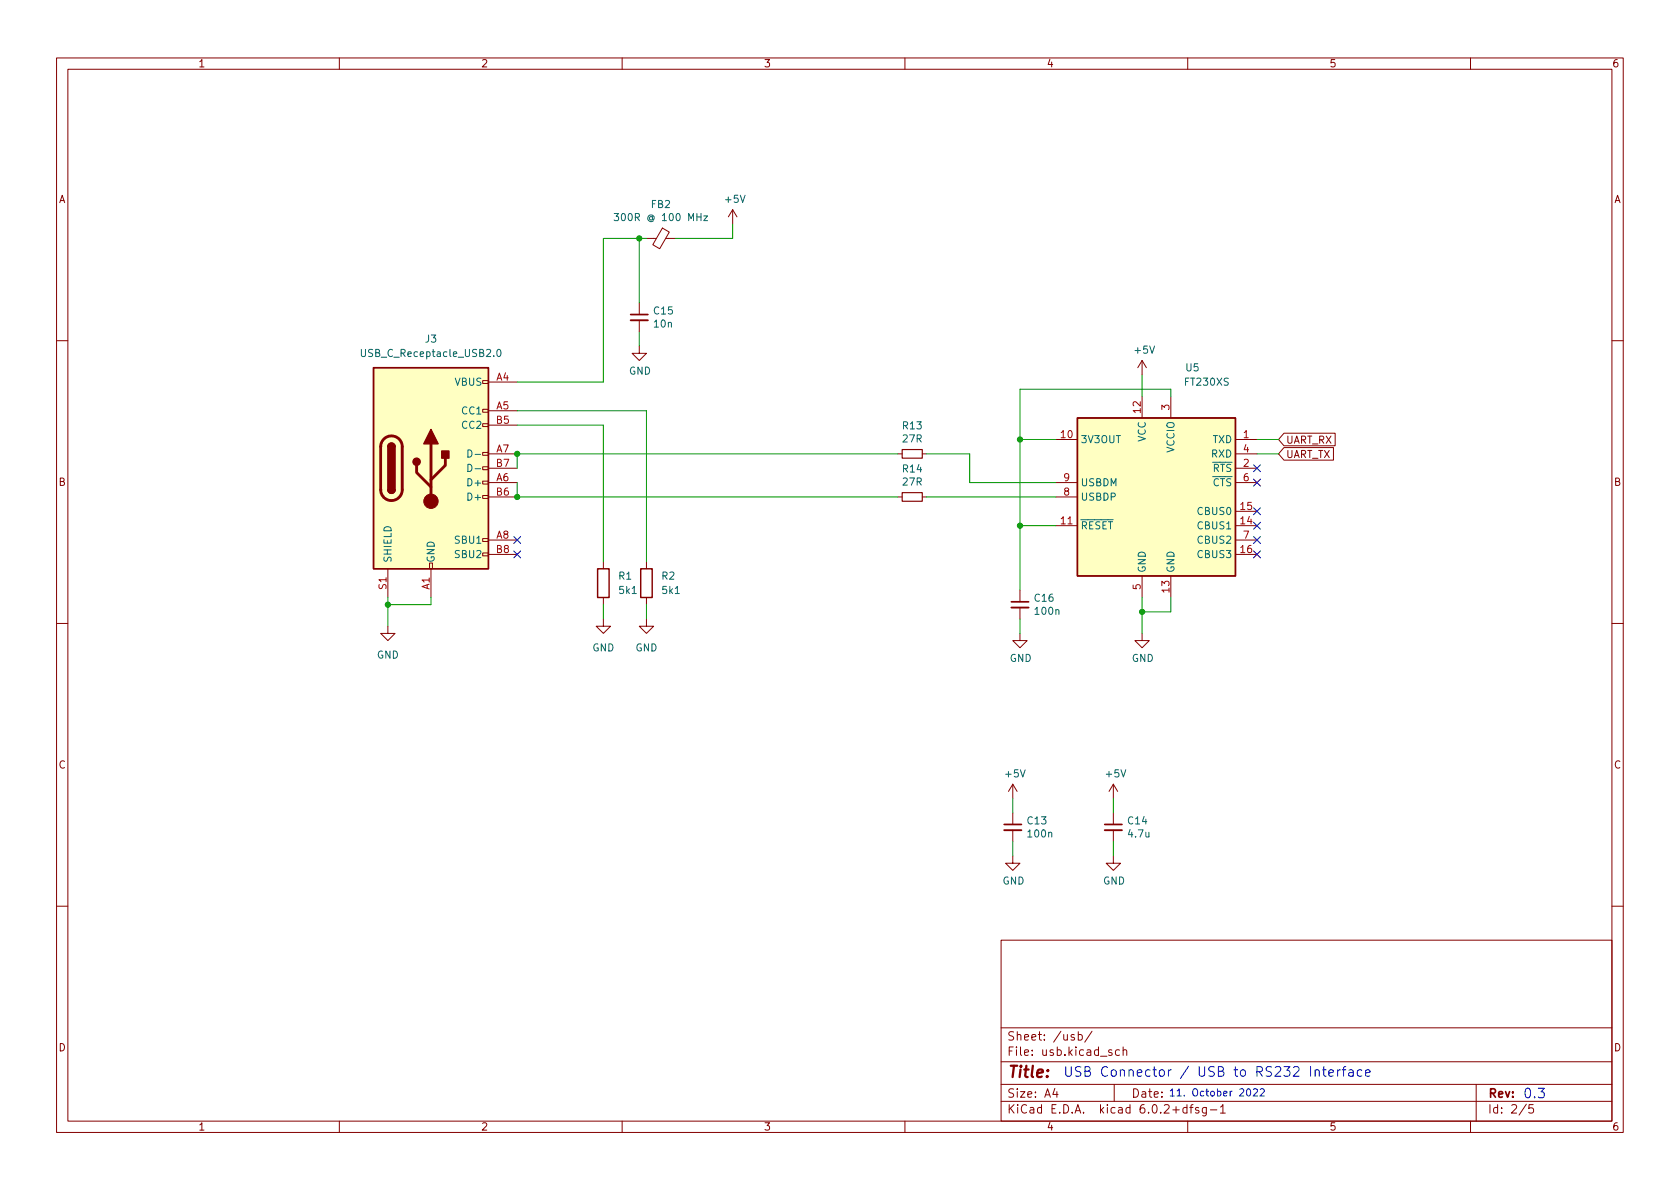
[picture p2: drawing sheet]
<svg xmlns="http://www.w3.org/2000/svg" width="297mm" height="210mm" viewBox="0 0 297 210" stroke-linecap="round" stroke-linejoin="round" font-family="sans-serif">
<g fill="none" stroke="#840000" stroke-width=".18">
<path d="M10 10.2h277v190.1h-277zM12 12.2h273v186.1h-273zM60 10.2v2M110 10.2v2M160 10.2v2M210 10.2v2M260 10.2v2M129.5 37.1l-.7 1.2M129.5 37.1v2.5M129.5 37.1l.8 1.2M113 53.6v2M113 56.6v2.1"/>
<path d="M114.3 42.2h1.8M117.1 40.3l1.2 .7-1.7 3-1.2-.7zM117.7 42.2h1.7M10 60.2h2M85.3 74.9h1.1v.5h-1.1zM85.3 72.4h1.1v.5h-1.1zM85.3 67.3h1.1v.5h-1.1zM86.4 67.6h5M86.4 72.6h5M86.4 75.2h5M113 61.2v1.3h1.3l-1.3 1.2-1.2-1.2h1.2M186.7 77.7h3.8"/>
<path d="M201.9 63.7l-.7 1.3M201.9 63.7v2.6M201.9 70.1v3.8M201.9 63.7l.8 1.3M207 70.1v3.8M218.4 77.7h3.8M227 76.6h9.1v2.2h-9.1l-.9-1.1zM227 79.1h8.8v2.3h-8.8l-.9-1.1zM285 60.2h2M75.9 99.6h.6v1h-.6zM85.3 97.8h1.1v.5h-1.1zM85.3 95.2h1.1v.6h-1.1z"/>
<path d="M85.3 87.6h1.1v.5h-1.1zM85.3 85.1h1.1v.5h-1.1zM85.3 82.5h1.1v.6h-1.1zM85.3 80h1.1v.5h-1.1zM86.4 87.9h5M86.4 98h5M86.4 82.8h5M86.4 80.3h5M86.4 85.3h5M86.4 95.5h5M106.7 99.3v1.3M114.3 99.3v1.3"/>
<path d="M158.7 87.9h.8M158.7 80.3h.8M163.1 87.9h.7M163.1 80.3h.7M186.7 87.9h3.8M186.7 93h3.8M186.7 85.3h3.8M218.4 93h3.8M218.4 90.4h3.8M218.4 98h3.8M218.4 82.8h3.8M218.4 80.3h3.8"/>
<path d="M218.4 85.3h3.8M218.4 95.5h3.8M10 110.2h2M68.6 110.7v1.3h1.2l-1.2 1.3-1.3-1.3h1.3M68.6 100.6v5.1M76.2 100.6v5.1M106.7 109.5v1.2h1.2l-1.2 1.3-1.3-1.3h1.3M106.7 105.7v1.2M114.3 109.5v1.2h1.3l-1.3 1.3-1.3-1.3h1.3M114.3 105.7v1.2M180.3 112v1.3h1.3l-1.3 1.2-1.2-1.2h1.2M180.3 104.4v2"/>
<path d="M180.3 107.4v2.1M201.9 112v1.3h1.3l-1.3 1.2-1.2-1.2h1.2M201.9 101.8v3.9M207 101.8v3.9M285 110.2h2M179.1 138.7l-.8 1.2M179.1 138.7v2.5M179.1 138.7l.7 1.2M196.8 138.7l-.7 1.2M196.8 138.7v2.5M196.8 138.7l.8 1.2M179.1 151.4v1.2h1.2l-1.2 1.3-1.3-1.3h1.3"/>
<path d="M179.1 143.8v2M179.1 146.8v2M196.8 151.4v1.2h1.3l-1.3 1.3-1.2-1.3h1.2M196.8 143.8v2M196.8 146.8v2M10 160.2h2M177 166.3h108v32h-108zM285 160.2h2M60 198.3v2M110 198.3v2M160 198.3v2M177 194.8h108"/>
<path d="M177 191.8h108M177 187.8h108M177 181.8h108M186.5 192.5l-.4 1h1M186.9 193v1M189.9 183l-.3-.1-.2 .2v.3l.5 .1v.4h-.5M190.6 183l.5-.1 .3 .3v.4l-.2 .3h-.6M190.6 182.4v1.5M193.1 182.4l-1.3 1.9M196.6 185.7l-.4-.1-.2 .2 .1 .3 .5 .1v.4h-.6M197 191.8v3M197.9 185.7l-.4-.1-.3 .3v.4l.2 .3h.5"/>
<path d="M198.6 185.8l.2-.2 .3 .1 .1 .9M198.6 185.1v1.5M209.9 195.9l-.5-.1-.3 .3v.4l.2 .3h.6M209.9 195.3v1.5M210 198.3v2M210.4 195.8h.5M210.9 195.3l-.3 .2v1.3M211.9 195.9l-.3-.1-.2 .2v.3l.5 .1v.4h-.5M213.3 195.8v1.2l-.3 .3h-.4M213.3 195.9l-.4-.1-.3 .3v.4l.1 .3h.6M214 196.3h1.1M215.8 195.8l.4-.5v1.5"/>
<path d="M215.8 196.8h.8M260 198.3v2M261 191.8v6.5M269.9 195.3l-1.3 1.9M271.1 195.3h-.7l-.1 .7 .2-.1 .5 .1 .2 .2-.1 .5-.2 .1-.6-.1"/>
</g>
<path d="M108.6 37.8h.8l-.5 .4 .4 .2v.5l-.2 .1-.5-.1M124.4 38.2h.7l-.7 .8h.7M63.9 61.8v1l.2 .3h.3l.2-.3v-1M82.7 79.6a.64 .64 0 0 1 .8 .6 .64 .64 0 0 1-.8 .6zM88 61.9l.1-.1a.68 .68 0 0 1 .5 .6 .68 .68 0 0 1-.5 .7l-.1-.2-.2-.3zM82.7 82.1a.64 .64 0 0 1 .8 .6 .64 .64 0 0 1-.8 .7zM84 80.3h1M84 82.9h1" fill="none" stroke="#006464" stroke-width=".18"/>
<path d="M111.5 56.6h3.1M178.8 107.4h3.1M177.5 146.8h3.1M195.3 146.8h3.1" fill="none" stroke="#840000" stroke-width=".33"/>
<path d="M111.5 55.6h3.1M178.8 106.4h3.1M177.5 145.8h3.1M195.3 145.8h3.1" fill="none" stroke="#840000" stroke-width=".3"/>
<path d="M159.5 79.5h3.6v1.5h-3.6zM159.5 87.1h3.6v1.5h-3.6z" fill="none" stroke="#840000" stroke-width=".2"/>
<g fill="#ffffc2" stroke="#ffffc2" stroke-width=".18">
<path d="M190.5 73.9h27.9v27.9h-27.9z"/>
<path d="M66 65h20.4v35.6h-20.4z"/>
</g>
<path d="M66 65h20.4v35.6h-20.4zM68.6 79a.64 .64 0 0 1 .6-.6 .64 .64 0 0 1 .6 .6M190.5 73.9h27.9v27.9h-27.9zM68.6 86.6a.64 .64 0 0 0 .6 .6 .64 .64 0 0 0 .6-.6M105.7 100.6h2v5.1h-2zM113.3 100.6h2v5.1h-2z" fill="none" stroke="#840000" stroke-width=".25"/>
<path d="M67.9 77.6a1.91 1.91 0 0 1 2-.4 1.91 1.91 0 0 1 1.2 1.8v7.6a1.91 1.91 0 0 1-1.9 1.9 1.91 1.91 0 0 1-1.9-1.9v-7.8l.2-.6zM76.2 78.5v10.1M73.7 82.3v1.3l2.5 2.5M78.7 81v1.3l-2.5 2.5" fill="none" stroke="#840000" stroke-width=".51"/>
<g fill="#840000" stroke="#840000" stroke-width=".25">
<path d="M68.6 86.6h1.2a.64 .64 0 0 1-.6 .6 .64 .64 0 0 1-.6-.6z"/>
<path d="M68.6 79h1.2v7.6h-1.2z"/>
<path d="M68.8 78.5a.64 .64 0 0 1 .7-.1 .64 .64 0 0 1 .3 .6h-1.2z"/>
<path d="M76.2 75.9l1.3 2.6h-2.6z"/>
<path d="M78.1 79.8h1.3v1.2h-1.3z"/>
<circle cx="73.7" cy="81.7" r=".63"/>
</g>
<circle cx="76.2" cy="88.6" r="1.27" fill="#840000" stroke="#840000" stroke-width=".18"/>
<g fill="none" stroke="#0000c2" stroke-width=".18">
<path d="M220.5 192.7l.2-.2a.68 .68 0 0 1 .4 .7 .68 .68 0 0 1-.4 .6l-.2-.1-.1-.4zM221.6 192.7l.5-.2 .2 .4-.8 .9h.8M222.8 192.7l.5-.2 .2 .4-.7 .9h.7M232.5 189.3a.42 .42 0 0 1 .8 .1v.9M232.5 189.2v1.1M233.8 189.2h.7M234.1 188.6v1.5v.1l.4 .1M235 189.8l.8-.2-.1-.3-.5-.1-.2 .2v.8h.7M236.5 189.2v1.1M237 189.2l-.3 .1-.2 .2M237.3 189.2h.7M238 188.6l-.4 .1v.2v1.4"/>
<path d="M238.5 189.3h.7l.1 1M239.3 189.6l-.6 .1a.33 .33 0 0 0-.3 .3 .33 .33 0 0 0 .3 .3l.6-.1M240.8 189.3l-.5-.1-.3 .3v.5l.1 .2h.7M241.4 189.8l.9-.2-.1-.3-.5-.1-.3 .2 .1 .8h.7"/>
</g>
<g fill="none" stroke="#009600" stroke-width=".18">
<path d="M129.5 39.6v2.6h-10.1M113 42.2v11.4M113 58.7v2.5M114.3 42.2h-7.6v25.4h-15.3M91.4 75.2h15.3v24.1M91.4 72.6h22.9v26.7M180.3 77.7h6.4M201.9 66.3v3.8M207 70.1v-1.3h-26.7v35.6M222.2 77.7h3.9M91.4 85.3v2.6h67.3M158.7 80.3h-67.3v2.5"/>
<path d="M163.8 80.3h7.6v5h15.3M163.8 87.9h22.9M180.3 93h6.4M222.2 80.3h3.9M68.6 105.7v5M76.2 105.7v1.2h-7.6M106.7 106.9v2.6M114.3 106.9v2.6M180.3 109.5v2.5M201.9 105.7v6.3M207 105.7v2.5h-5.1M179.1 141.2v2.6"/>
<path d="M179.1 148.8v2.6M196.8 141.2v2.6M196.8 148.8v2.6"/>
</g>
<g fill="none" stroke="#000084" stroke-width=".18">
<path d="M90.8 97.4l1.2 1.2M90.8 94.9l1.2 1.2M92 97.4l-1.2 1.2M92 94.9l-1.2 1.2M221.6 84.7l1.3 1.2M221.6 82.2l1.3 1.2M221.6 92.3l1.3 1.3M221.6 97.4l1.3 1.2M221.6 94.9l1.3 1.2M221.6 89.8l1.3 1.2M222.9 84.7l-1.3 1.2M222.9 82.2l-1.3 1.2"/>
<path d="M222.9 92.3l-1.3 1.3M222.9 97.4l-1.3 1.2M222.9 94.9l-1.3 1.2M222.9 89.8l-1.3 1.2"/>
</g>
<g fill="#009600" stroke="#009600" stroke-width=".18">
<circle cx="180.3" cy="77.7" r=".46"/>
<circle cx="180.3" cy="93" r=".46"/>
<circle cx="91.4" cy="87.9" r=".46"/>
<circle cx="68.6" cy="106.9" r=".46"/>
<circle cx="91.4" cy="80.3" r=".46"/>
<circle cx="113" cy="42.2" r=".46"/>
<circle cx="201.9" cy="108.2" r=".46"/>
</g>
<text font-size="2.8" fill="#840000" x="178" y="190.6">Title:</text>
<g font-size="2.4" fill="#0000c2">
<text x="188" y="190.4">USB Connector / USB to RS232 Interface</text>
<text x="269.2" y="194.2">0.3</text>
</g>
<g font-size="2.1" fill="#840000">
<text x="178" y="184">Sheet: /usb/</text>
<text x="178" y="186.7">File: usb.kicad_sch</text>
<text x="178" y="196.9">KiCad E.D.A. kicad 6.0.2+dfsg-1</text>
<text x="178" y="194.1">Size: A4</text>
<text x="200" y="194.1">Date:</text>
<text x="263" y="194.1">Rev:</text>
<text x="263" y="196.9">Id: 2/5</text>
</g>
<g font-size="1.8" fill="#840000">
<text x="35" y="11.9">1</text>
<text x="85" y="11.9">2</text>
<text x="135" y="11.9">3</text>
<text x="185" y="11.9">4</text>
<text x="235" y="11.9">5</text>
<text x="285" y="11.9">6</text>
<text x="10.3" y="35.9">A</text>
<text x="285.3" y="35.9">A</text>
<text x="227.3" y="78.4">UART_RX</text>
<text x="227.3" y="81">UART_TX</text>
<text x="10.3" y="85.9">B</text>
<text x="285.3" y="85.9">B</text>
<text x="10.3" y="135.9">C</text>
<text x="285.3" y="135.9">C</text>
<text x="10.3" y="185.9">D</text>
<text x="285.3" y="185.9">D</text>
<text x="35" y="199.9">1</text>
<text x="85" y="199.9">2</text>
<text x="135" y="199.9">3</text>
<text x="185" y="199.9">4</text>
<text x="235" y="199.9">5</text>
<text x="285" y="199.9">6</text>
</g>
<g font-size="1.8" fill="#006464">
<text x="128.3" y="35.9">+5V</text>
<text x="109.8" y="39.1">300R @ 100 MHz</text>
<text x="115.2" y="36.8">FB2</text>
<text x="115.7" y="55.6">C15</text>
<text x="115.7" y="57.9">10n</text>
<text x="64.5" y="63.1">USB_C_Receptacle_USB2.0</text>
<text x="75.2" y="60.6">J3</text>
<text x="200.7" y="62.5">+5V</text>
<text x="209.7" y="65.7">U5</text>
<text x="80.4" y="68.2">VBUS</text>
<text x="111.2" y="66.2">GND</text>
<text x="209.6" y="68.2">FT230XS</text>
<text x="81.8" y="73.3">CC1</text>
<text x="81.8" y="75.8">CC2</text>
<text x="159.7" y="75.9">R13</text>
<text x="159.7" y="83.5">R14</text>
<text x="159.7" y="78.2">27R</text>
<text x="191" y="78.4">3V3OUT</text>
<text x="202.6" y="78.2" transform="rotate(-90 202.6 78.2)">VCC</text>
<text x="207.6" y="80" transform="rotate(-90 207.6 80)">VCCIO</text>
<text x="213" y="83.4">~{RTS}</text>
<text x="214.2" y="80.9">RXD</text>
<text x="214.4" y="78.4">TXD</text>
<text x="83" y="86">D+</text>
<text x="83" y="88.5">D+</text>
<text x="159.7" y="85.8">27R</text>
<text x="191" y="88.5">USBDP</text>
<text x="191" y="86">USBDM</text>
<text x="213" y="86">~{CTS}</text>
<text x="191" y="93.6">~{RESET}</text>
<text x="211.9" y="93.6">CBUS1</text>
<text x="211.9" y="91.1">CBUS0</text>
<text x="69.2" y="99.6" transform="rotate(-90 69.2 99.6)">SHIELD</text>
<text x="76.8" y="99.6" transform="rotate(-90 76.8 99.6)">GND</text>
<text x="80.6" y="96.1">SBU1</text>
<text x="80.6" y="98.7">SBU2</text>
<text x="202.6" y="101.3" transform="rotate(-90 202.6 101.3)">GND</text>
<text x="207.6" y="101.3" transform="rotate(-90 207.6 101.3)">GND</text>
<text x="211.9" y="98.7">CBUS3</text>
<text x="211.9" y="96.1">CBUS2</text>
<text x="109.4" y="102.5">R1</text>
<text x="109.5" y="105">5k1</text>
<text x="117" y="102.5">R2</text>
<text x="117.2" y="105">5k1</text>
<text x="183" y="106.4">C16</text>
<text x="183.1" y="108.7">100n</text>
<text x="66.6" y="116.5">GND</text>
<text x="104.7" y="115.2">GND</text>
<text x="112.3" y="115.2">GND</text>
<text x="178.5" y="117">GND</text>
<text x="200.1" y="117">GND</text>
<text x="177.9" y="137.5">+5V</text>
<text x="195.6" y="137.5">+5V</text>
<text x="181.7" y="145.8">C13</text>
<text x="181.9" y="148.1">100n</text>
<text x="199.5" y="145.8">C14</text>
<text x="199.6" y="148.1">4.7u</text>
<text x="177.2" y="156.4">GND</text>
<text x="195" y="156.4">GND</text>
</g>
<g font-size="1.8" fill="#a90000">
<text x="87.8" y="67.3">A4</text>
<text x="87.8" y="72.4">A5</text>
<text x="87.8" y="74.9">B5</text>
<text x="187.6" y="77.5">10</text>
<text x="201.7" y="73" transform="rotate(-90 201.7 73)">12</text>
<text x="206.8" y="72.5" transform="rotate(-90 206.8 72.5)">3</text>
<text x="219.9" y="77.5">1</text>
<text x="87.8" y="80">A7</text>
<text x="87.8" y="82.5">B7</text>
<text x="219.9" y="82.5">2</text>
<text x="219.9" y="80">4</text>
<text x="87.8" y="85.1">A6</text>
<text x="87.8" y="87.6">B6</text>
<text x="188.1" y="87.6">8</text>
<text x="188.1" y="85.1">9</text>
<text x="219.9" y="85.1">6</text>
<text x="87.8" y="95.2">A8</text>
<text x="187.6" y="92.7">11</text>
<text x="219.4" y="92.7">14</text>
<text x="219.4" y="90.2">15</text>
<text x="219.9" y="95.2">7</text>
<text x="87.8" y="97.8">B8</text>
<text x="219.4" y="97.8">16</text>
<text x="68.3" y="104.2" transform="rotate(-90 68.3 104.2)">S1</text>
<text x="75.9" y="104.2" transform="rotate(-90 75.9 104.2)">A1</text>
<text x="201.7" y="104.2" transform="rotate(-90 201.7 104.2)">5</text>
<text x="206.8" y="104.7" transform="rotate(-90 206.8 104.7)">13</text>
</g>
<text font-size="1.8" fill="#0000c2" x="206.6" y="193.9">11. October 2022</text>
</svg>
